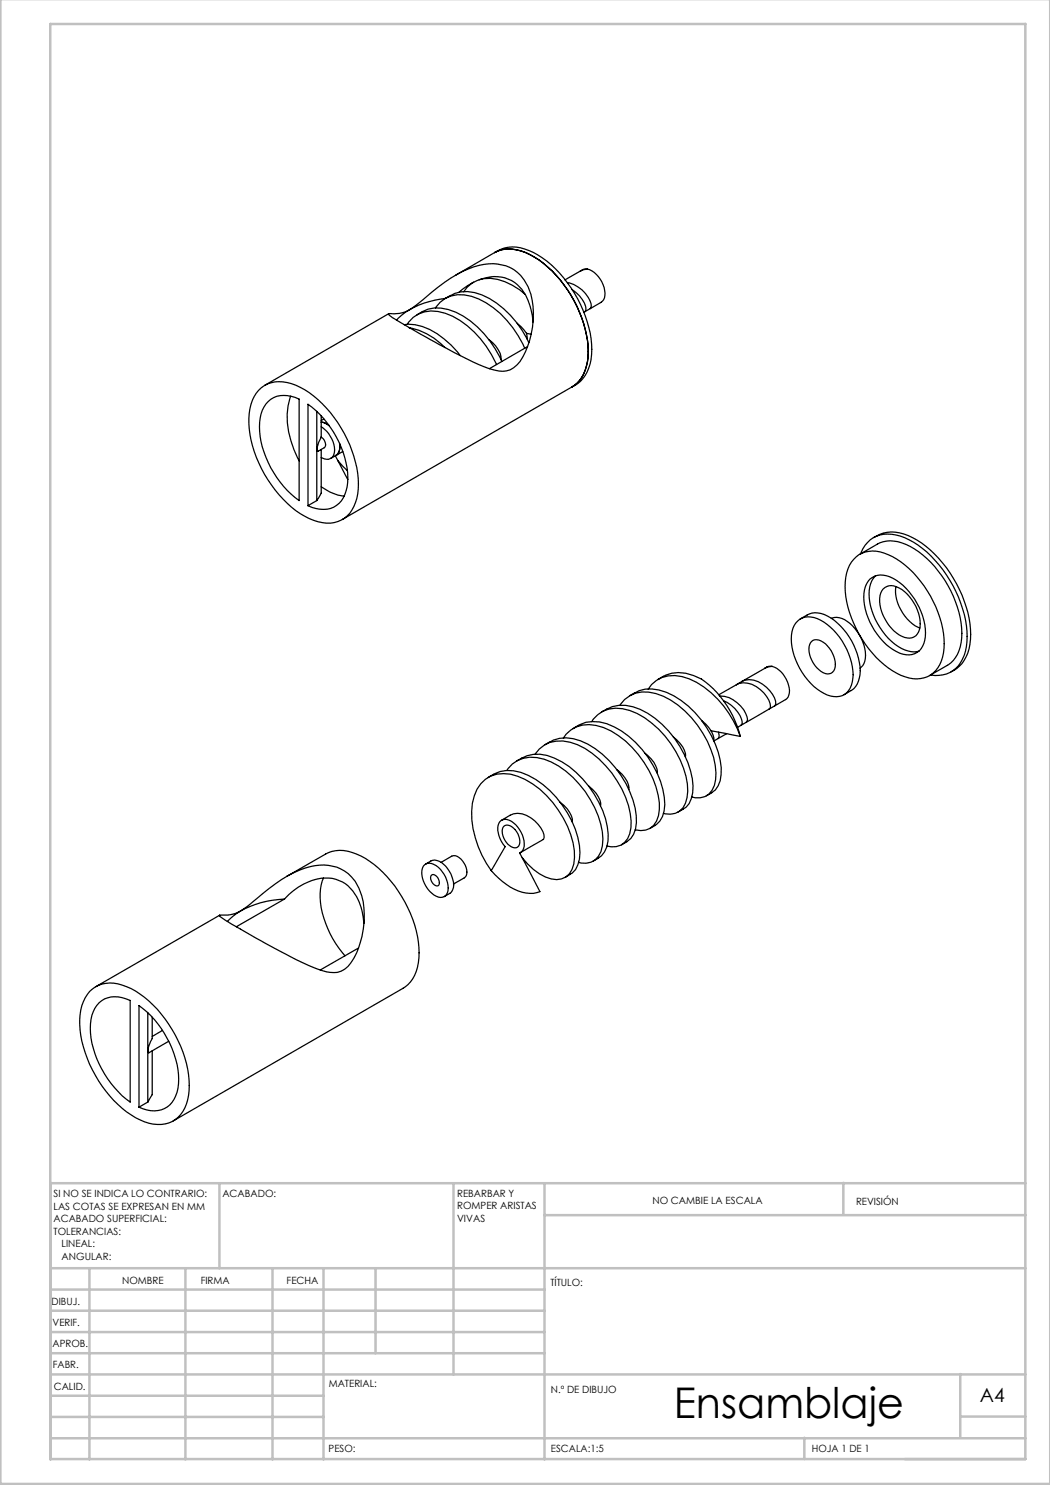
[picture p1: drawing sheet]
<svg xmlns="http://www.w3.org/2000/svg" width="210mm" height="297mm" viewBox="0 0 210 297" stroke-linecap="round" stroke-linejoin="round" font-family="sans-serif">
<g fill="none" stroke="#c0c0c0" stroke-width=".5">
<path d="M.1 -.1v296.9h209.9v-296.9M10.1 4.8h195v287h-195zM43.9 236.6v17M90.7 236.6v38.3M108.9 236.6v55.3M168.7 236.6v6.3M205.1 236.6h-195v55.3M10.1 253.6h195M10.1 257.9h98.8M17.9 253.6v38.3M37.1 253.6v38.3M54.5 253.6v38.3"/>
<path d="M64.7 253.6v38.3M75.1 253.6v17M108.9 243h96.2M10.1 270.6h98.8M10.1 266.4h98.8M10.1 262.1h98.8M10.1 279.1h54.6M10.1 274.9h195M192.1 274.8v12.7M10.1 287.7h195M10.1 283.4h54.6M160.9 287.5v4.3"/>
<path d="M192.1 283.3h13"/>
</g>
<g fill="none" stroke="#000" stroke-width=".25">
<path d="M89.1 59.7a15.6 15.6 0 0 0-9.8 4.3M90.1 59.1l-1.1 .6M90.1 59.1a6.6 6.6 0 0 1 6.3-.1 19.1 19.1 0 0 1 9.4 9.5M91.8 58.5a10.4 10.4 0 0 1 9.2-2.9 7.5 7.5 0 0 1 5 5.6l.6 3.2M94.7 56.4l-1.3 1.1-.7 .8M95.8 55.9a9.4 9.4 0 0 1 8.1 2.1l1.1 .8M98.9 50.5a6.9 6.9 0 0 1 6.9-.4 22.4 22.4 0 0 1 11.3 13.1 15.7 15.7 0 0 1 .7 10.4 6.3 6.3 0 0 1-3.4 3.8M98.9 50.5a7.9 7.9 0 0 1 8 .9 24.2 24.2 0 0 1 10.8 18.9 7.7 7.7 0 0 1-3.3 7.1M98.9 50.5l-7.7 4.5M113.5 56.5a5.9 5.9 0 0 1 4.8 4.8l-.3 .4M114.4 57.9a5.8 5.8 0 0 1 2.8 3.9l-.2 .5M116.1 54.2l-3.1 1.8"/>
<path d="M117.5 53.8a5.3 5.3 0 0 1 3.4 5.8l-.7 .9-3.4 2M117.5 53.8h-.7l-.7 .4M117.5 53.8l-.8 .1-.6 .3M51.8 78a6.1 6.1 0 0 1 6.5-1.3 19.7 19.7 0 0 1 9.9 8.9 21.2 21.2 0 0 1 3.3 13.2 6.6 6.6 0 0 1-3.9 5.5 8.7 8.7 0 0 1-7.6-1.6 24.1 24.1 0 0 1-10.2-19.1 8.6 8.6 0 0 1 2-5.6zM58.1 79.2a14.3 14.3 0 0 0 .7 10.7l1 2.3M77.7 62.8a7.3 7.3 0 0 0 6.1-2.2 34.5 34.5 0 0 1 11-7.2 8.8 8.8 0 0 1 9.3 1.7 11.5 11.5 0 0 1 2.5 8.7 15.7 15.7 0 0 1-3.2 9.2 4.1 4.1 0 0 1-4.2 1.1 47 47 0 0 1-10.4-4.7l-8.7-4.9a5 5 0 0 1-2.4-1.7zM77.7 62.8l-24.7 14.2M80.9 64.9a10.3 10.3 0 0 1 7.9 2.9l1.4 1.2 1.8 2.1M81.5 64.9a5.7 5.7 0 0 1 6.1-2.6 15.6 15.6 0 0 1 9.7 7l2 3.6M81.8 65.6a13 13 0 0 1 7.2 3.9M83.4 63a7.2 7.2 0 0 1 7.8-.6 19.7 19.7 0 0 1 9.2 9.9M87.1 61.6a5.9 5.9 0 0 1 7.2-2.3 18.2 18.2 0 0 1 10.7 10.4"/>
<path d="M97.8 67.9a5.4 5.4 0 0 1 2.4 3.9v.1M103.4 64.7l.8 .6 1.1 1.4M105.3 66.7l.1 1.1M105.3 66.7l.9 .1M105.5 69.3l-7.6 4.4M114.4 77.4l-45.9 26.5M53.7 80.3a5 5 0 0 1 5.3-.8l.8 .3v20.3a19.2 19.2 0 0 1-7.9-15.6 6.1 6.1 0 0 1 1.8-4.2zM61.6 80.9a19.7 19.7 0 0 1 8 14.7 6.3 6.3 0 0 1-2.9 5.9 6 6 0 0 1-5.1-.4zM63.4 82.3v17.8M64.2 87.4a1.59 1.59 0 0 1 .7 2.1l-1.5 .7a5.1 5.1 0 0 1 .8-2.8zM64.2 85.4a5.5 5.5 0 0 1 2.6 5.5 1.57 1.57 0 0 1-2.6 .6M64.2 97.4l.2 .1a9.7 9.7 0 0 0 4.4 1.7"/>
<path d="M64.2 89.9v8.7l-.8 1.5M64.2 83.2v4.2M64.8 83.8l-.6 .3M65.8 85.1l-.9-.5-.7-.2 .9 .3 .8 .5M67.1 91.2l2.5 4.7M67.2 91.1l-1.1 .6M67.6 92.1l1.9 2M67.9 88.7v.1a2.13 2.13 0 0 1-.7 2.3M67.9 88.8a2.21 2.21 0 0 1-.7 2.3M68.5 90.3l-1.3 .8M63.4 100.1l-1.8 1M170.7 111.9a5.7 5.7 0 0 1 7-1 19.8 19.8 0 0 1 9.4 10.4 15.6 15.6 0 0 1 1.2 10.9 5.3 5.3 0 0 1-7.3 3.2 19.1 19.1 0 0 1-10.3-10.7 15.3 15.3 0 0 1-1.1-10.9l.3-.7z"/>
<path d="M171.9 110.9l3.6-2.1a7.2 7.2 0 0 1 7.4 1 21.6 21.6 0 0 1 9.4 17.8 6.5 6.5 0 0 1-2.8 5.5l-3.6 2M172.2 110.7a5.6 5.6 0 0 1 7-3.7 16.4 16.4 0 0 1 8.6 6 23.6 23.6 0 0 1 5.6 15.3 6.8 6.8 0 0 1-4.1 6.5 7 7 0 0 1-3.2 .2M174 115.8a3.9 3.9 0 0 1 4.6-.1 13.4 13.4 0 0 1 6.5 11.6 3.6 3.6 0 0 1-3.3 3.7 8.7 8.7 0 0 1-6.3-4.1 11.4 11.4 0 0 1-2.4-9.6zM174.7 107.5a7.2 7.2 0 0 1 7.8 0 23.9 23.9 0 0 1 11.3 16.1 11.2 11.2 0 0 1-1.4 9.1 6.1 6.1 0 0 1-2.2 1.7M175.1 115.2a5.1 5.1 0 0 0-1.3 4.4 13.7 13.7 0 0 0 6.5 10.1l.7 .3a4.1 4.1 0 0 0 2.8 .2M176.6 117.8a2.44 2.44 0 0 1 3.2-.2 8.4 8.4 0 0 1 4.1 8.3 2.25 2.25 0 0 1-3.5 1.4 8.6 8.6 0 0 1-4.4-8.2zM179.2 117.3a8.6 8.6 0 0 0 4.8 8.3M127 138.5l-1.1 .6M127 138.6a7.6 7.6 0 0 1 7.8 .6 19.7 19.7 0 0 1 9.5 14.4 5.2 5.2 0 0 1-2 4.9l-1 .7M129.6 137.8a5.9 5.9 0 0 1 6.8-2.5 17.7 17.7 0 0 1 10.3 8.9l1.4 3.1M132.7 135.3a6.7 6.7 0 0 1 6-.2 13.4 13.4 0 0 1 5.4 4.3 20.2 20.2 0 0 1 4 7.9M132.7 135.3l-1.1 .6"/>
<path d="M143.9 139.2a6.1 6.1 0 0 1 5.6 4.7l-.2 .5M147.3 136.9l-3.5 2.1M147.3 136.9a4.3 4.3 0 0 1 4.8 1 4.2 4.2 0 0 1 1.9 3.7l-.2 .2M148.3 136.3a4.3 4.3 0 0 1 5 1.2 5.1 5.1 0 0 1 1.9 3.3l-.3 .3M148.3 136.3l-1 .6M153 133.7l-4.7 2.6M154.4 133.3a5.3 5.3 0 0 1 3.4 5.7l-.2 .4-.5 .5-8.9 5.2M154.4 133.3h-.7l-.7 .4M154.4 133.3l-.8 .1-.7 .3M159.5 124.2a3.8 3.8 0 0 1 4.6-.2 13.4 13.4 0 0 1 6.5 11.7 3.6 3.6 0 0 1-3.3 3.6 8 8 0 0 1-5.8-3.3 12.4 12.4 0 0 1-3.1-9.7 3.9 3.9 0 0 1 1.1-2.1zM160.1 123.8a4.7 4.7 0 0 1 6.1-.2 13.5 13.5 0 0 1 5.8 11.3 4.6 4.6 0 0 1-3.2 4.1M162.3 128.3a2.07 2.07 0 0 1 2.8 .5 5.4 5.4 0 0 1 1.8 5 1.64 1.64 0 0 1-2.7 .5 5.5 5.5 0 0 1-2.3-5.4z"/>
<path d="M166.3 123.7a3.5 3.5 0 0 1 3.7 1 8.4 8.4 0 0 1 3 7.5 2.25 2.25 0 0 1-1 1.4M98.7 154.9l-1.1 .6M98.7 154.9a7 7 0 0 1 7 .2 20 20 0 0 1 10.2 14 7 7 0 0 1-.8 4.8l-.7 .7-.4 .2M101.4 154.1a5.6 5.6 0 0 1 6-2.6 14.5 14.5 0 0 1 8.5 5.3 18.6 18.6 0 0 1 4.7 11 4.6 4.6 0 0 1-2.4 4.6l-.9 .2-1.6-.1M103.3 152.2a7.1 7.1 0 0 1 7.6-.6 19.5 19.5 0 0 1 10.7 15.3 4.9 4.9 0 0 1-3 5.3M107 150.9a6 6 0 0 1 7-2.5 16.9 16.9 0 0 1 9.4 7.8 15.5 15.5 0 0 1 2.8 9.4 3.7 3.7 0 0 1-4.8 3.6M109 148.9a7.1 7.1 0 0 1 7.1-.7 19.4 19.4 0 0 1 11.1 15 5.3 5.3 0 0 1-1.8 5.1h-.1M112.7 147.6a5.9 5.9 0 0 1 6.5-2.5 16.4 16.4 0 0 1 9.6 7.4 16.4 16.4 0 0 1 3.1 9.4 4.2 4.2 0 0 1-2.7 4.1l-1 .1-1.2-.2M115.7 145.1a7.3 7.3 0 0 1 7.1 .3 19.4 19.4 0 0 1 10.2 15.5 4.7 4.7 0 0 1-2 4.2M115.7 145.1l-1.1 .6M117.7 157.2a5.3 5.3 0 0 1 2.4 3.9M118.4 144.3a5.7 5.7 0 0 1 6.1-2.6 15.6 15.6 0 0 1 9.7 7 17.3 17.3 0 0 1 3.3 9.6 4.5 4.5 0 0 1-2.4 4.4l-1 .1-1.4-.1"/>
<path d="M120.3 142.4a7.4 7.4 0 0 1 7.8-.5 19.4 19.4 0 0 1 10.5 15.3 5.6 5.6 0 0 1-1.4 4.3l-1.6 .9M123.4 153.9a5.2 5.2 0 0 1 2.4 4M124 141.1a5.9 5.9 0 0 1 7.2-2.4 18.5 18.5 0 0 1 11 11.2 11.8 11.8 0 0 1 .7 7.2 3.4 3.4 0 0 1-4.5 2.3M129 150.6a5.5 5.5 0 0 1 2.5 3.8l-.1 .2M134.7 147.4a5.3 5.3 0 0 1 2.4 3.8v.1M140.3 144.1l.8 .7 1.1 1.4M142.2 146.2l5.9 1.1M142.2 146.2l.1 .1a1.98 1.98 0 0 1 .4 1.8M143.6 147.7l-.8 .5M143.7 146.4a1.24 1.24 0 0 1-.1 1.3M144.7 140.2a6.3 6.3 0 0 1 3.7 4.2l-.2 .7M145.3 146.8l-1.7 .9"/>
<path d="M148.2 145.1l-.7 .4M56.9 179.8a11.4 11.4 0 0 1 9.6-4.1 7.4 7.4 0 0 1 5.7 5.8l.6 3.2M56.9 179.8a17 17 0 0 0-11.4 4.5M56.9 179.8l-9.6 5.5M57.3 175.3l7.8-4.5a6.7 6.7 0 0 1 6.2 0 21.5 21.5 0 0 1 10.3 10.8 17.6 17.6 0 0 1 1.7 12.7 6.1 6.1 0 0 1-2.7 3.4l-46 26.5M64.7 175.6a12.2 12.2 0 0 0 .4 9l1.4 3.1 1.3 1.9 1.2 1.6M84.9 173a2.39 2.39 0 0 1 3.2 .9 4.8 4.8 0 0 1 1.2 5 1.67 1.67 0 0 1-2.5 .1 5.5 5.5 0 0 1-2.3-5.4zM85.1 172.8a2.48 2.48 0 0 1 2.3-.7 5.6 5.6 0 0 1 3.3 5.4l-.1 .4a2.36 2.36 0 0 1-1.7 1.4M86.3 175.1a1.01 1.01 0 0 1 1.4 .8l.1 .3a.6 .6 0 0 1-.1 .9 .6 .6 0 0 1-.8-.1l-.6-.8-.2-.7zM88.2 172.5l2.1-1.3a2.11 2.11 0 0 1 2.5 1.4 2.18 2.18 0 0 1 .1 3l-2.2 1.2M100 164.3a1.86 1.86 0 0 1 2.7 .3 5.4 5.4 0 0 1 2 5l-.4 .8-.4 .2 4.1 7.7a7 7 0 0 1-6.7-1.4l-1.6-1.3-1.5-1.5 2.8-4.8a5 5 0 0 1-1.2-4.6zM100.3 164a4.4 4.4 0 0 1 5-.9 6.1 6.1 0 0 1 3.5 4.4l-.2 .4-4.5 2.6"/>
<path d="M100.8 165.3a1.38 1.38 0 0 1 1.9 .3 3.4 3.4 0 0 1 1.1 3.6 1.2 1.2 0 0 1-1.9-.1 3.2 3.2 0 0 1-1.1-3.8zM104.5 171.6a9.8 9.8 0 0 0 6.8 4.3 3.4 3.4 0 0 0 3.5-3.1 14.7 14.7 0 0 0-3.1-10.7 16.4 16.4 0 0 0-9.6-7.3 6 6 0 0 0-7.2 4.4 15.5 15.5 0 0 0 .7 10.1l1.7 3.3 .9 1.5M112 160.4a5.2 5.2 0 0 1 2.5 3.9l-.1 .1M114.1 174.9l-1.1 .6M125.4 168.3l-1.1 .7M131 165.1l-1 .6M17.9 198.3a6.4 6.4 0 0 1 7.4-1 21.5 21.5 0 0 1 10.3 10.8 17.6 17.6 0 0 1 1.7 12.7 5.8 5.8 0 0 1-7.5 3.8 19 19 0 0 1-10.1-8.4 22 22 0 0 1-3.7-13.3 8.4 8.4 0 0 1 1.9-4.6zM43.9 183.1l.2-.1a7.2 7.2 0 0 0 5.9-2.2 45 45 0 0 1 8.7-6.2 11 11 0 0 1 9.4-.8 8.4 8.4 0 0 1 4.5 6.5 17 17 0 0 1-3 13 4.2 4.2 0 0 1-4.3 1.1 64.3 64.3 0 0 1-12.2-5.7l-6.9-3.9-2.1-1.4zM43.9 183.1l-24.7 14.2M71.7 189.6l-7.6 4.4M19.8 200.6a5 5 0 0 1 5.4-.8l.8 .3v20.3a19.8 19.8 0 0 1-7.9-14.7 6.9 6.9 0 0 1 1.7-5.1zM27.8 201.1a19.9 19.9 0 0 1 7.9 14.8 6.6 6.6 0 0 1-2.3 5.5 5.6 5.6 0 0 1-5.6 0z"/>
<path d="M29.6 202.6v17.8M30.4 210.1v8.8l-.8 1.5M30.4 203.4v4.3a4.3 4.3 0 0 0-.8 2.8l4.2-2.3M32.5 206.1l-2.1 1.2M29.6 220.4l-1.8 1"/>
</g>
<text font-size="8.5" x="134.8" y="283.5">Ensamblaje</text>
<text font-size="3.9" x="196" y="280.4">A4</text>
<g font-size="2">
<text x="10.7" y="239.5">SI NO SE INDICA LO CONTRARIO:</text>
<text x="44.5" y="239.5">ACABADO:</text>
<text x="91.4" y="239.4">REBARBAR Y</text>
<text x="10.7" y="242">LAS COTAS SE EXPRESAN EN MM</text>
<text x="10.7" y="244.5">ACABADO SUPERFICIAL:</text>
<text x="91.4" y="241.9">ROMPER ARISTAS</text>
<text x="91.4" y="244.4">VIVAS</text>
<text x="130.5" y="240.8">NO CAMBIE LA ESCALA</text>
<text x="171.2" y="241">REVISIÓN</text>
<text x="10.7" y="247">TOLERANCIAS:</text>
<text x="12.3" y="249.5">LINEAL:</text>
<text x="12.3" y="252">ANGULAR:</text>
<text x="24.4" y="256.9">NOMBRE</text>
<text x="40.1" y="256.8">FIRMA</text>
<text x="57.3" y="256.8">FECHA</text>
<text x="110.1" y="257.1">TÍTULO:</text>
<text x="10.3" y="260.9">DIBUJ.</text>
<text x="10.5" y="269.3">APROB.</text>
<text x="10.5" y="265.2">VERIF.</text>
<text x="10.6" y="273.6">FABR.</text>
<text x="10.8" y="278">CALID.</text>
<text x="65.8" y="277.4">MATERIAL:</text>
<text x="110.2" y="278.5">N.º DE DIBUJO</text>
<text x="65.7" y="290.4">PESO:</text>
<text x="110.2" y="290.5">ESCALA:1:5</text>
<text x="162.4" y="290.4">HOJA 1 DE 1</text>
</g>
</svg>
